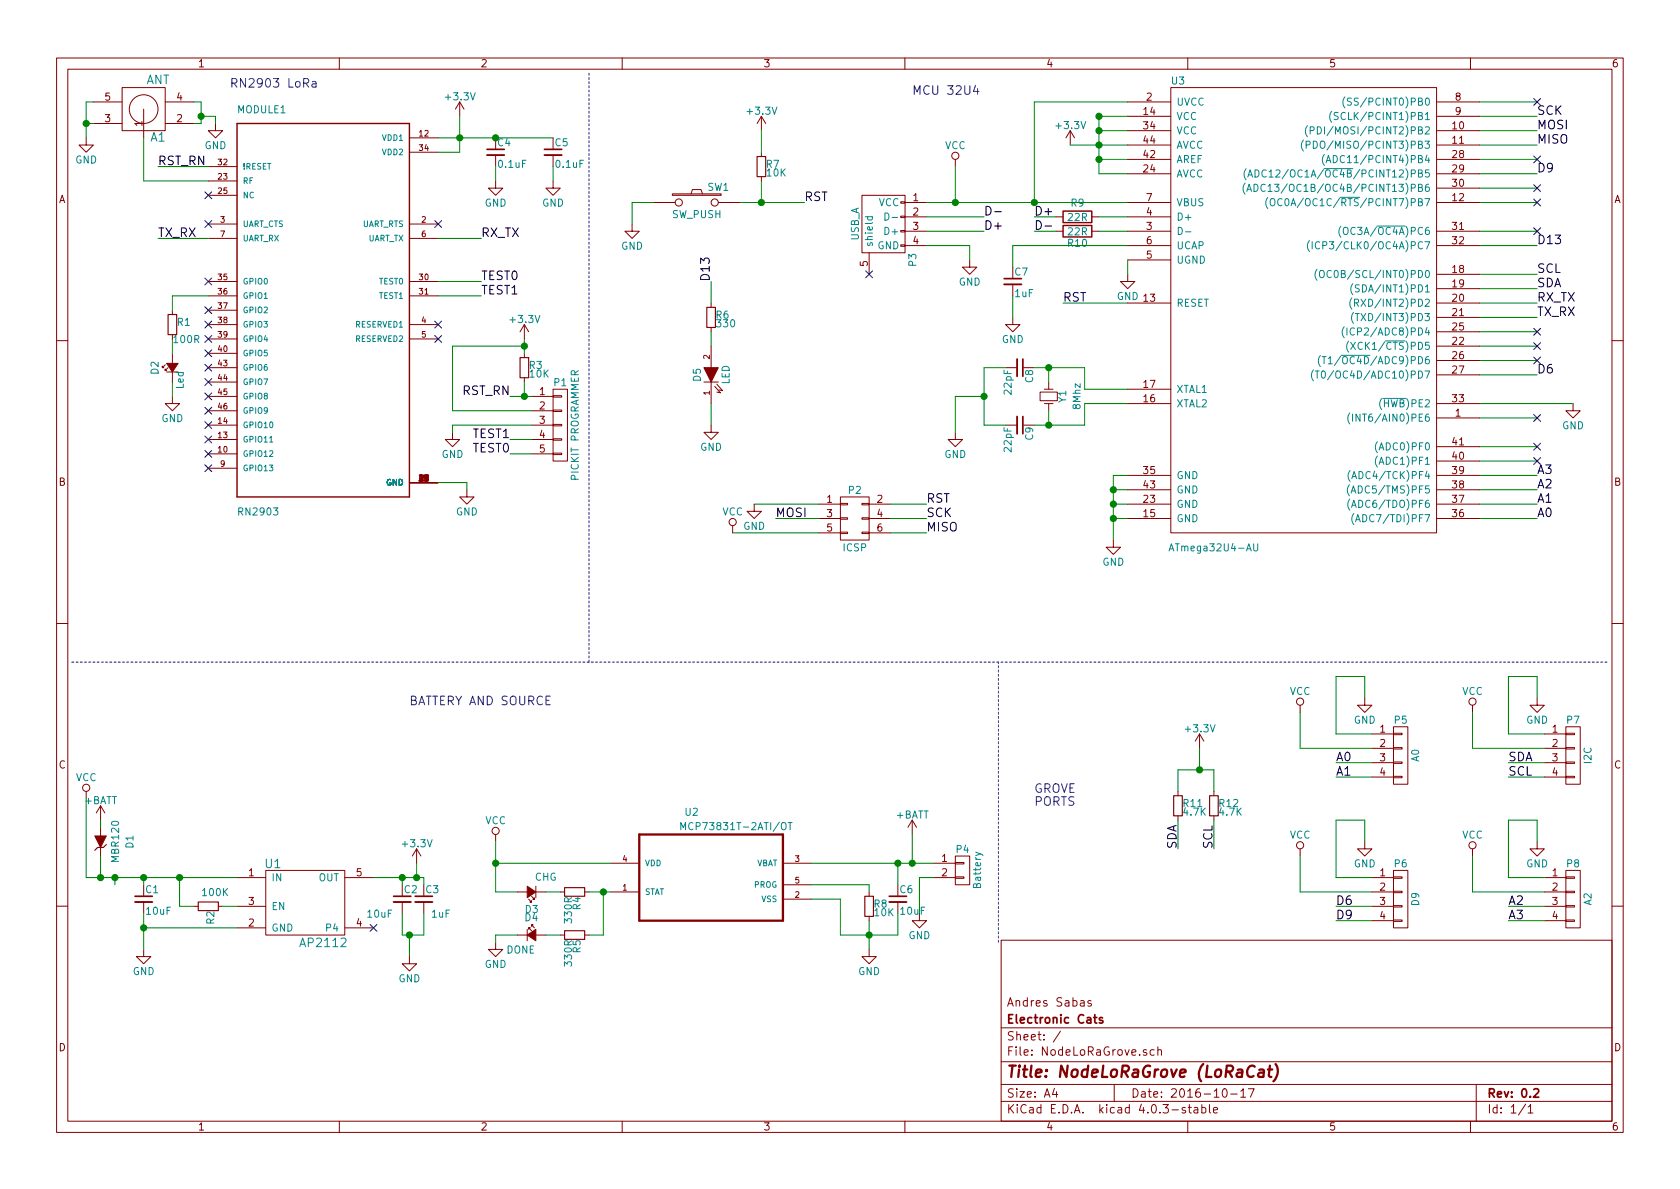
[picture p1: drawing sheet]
EESchema Schematic File Version 2
LIBS:NodeLoRaGrove-rescue
LIBS:power
LIBS:device
LIBS:transistors
LIBS:conn
LIBS:linear
LIBS:regul
LIBS:74xx
LIBS:cmos4000
LIBS:adc-dac
LIBS:memory
LIBS:xilinx
LIBS:microcontrollers
LIBS:dsp
LIBS:microchip
LIBS:analog_switches
LIBS:motorola
LIBS:texas
LIBS:intel
LIBS:audio
LIBS:interface
LIBS:digital-audio
LIBS:philips
LIBS:display
LIBS:cypress
LIBS:siliconi
LIBS:opto
LIBS:atmel
LIBS:contrib
LIBS:valves
LIBS:theinventorhouse
LIBS:USB6B1
LIBS:MCP73831T-2ATI_OT
LIBS:antena_good
LIBS:RN2903-I_RM095
LIBS:NodeLoRaGrove-cache
EELAYER 25 0
EELAYER END
$Descr A4 11693 8268
encoding utf-8
Sheet 1 1
Title "NodeLoRaGrove (LoRaCat)"
Date "2016-10-17"
Rev "0.2"
Comp "Electronic Cats"
Comment1 "Andres Sabas"
Comment2 ""
Comment3 ""
Comment4 ""
$EndDescr
$Comp
L RN2903 MODULE1
U 1 1
P 2250 2150
F 0 "MODULE1" H 1650 3550 50  0000 L CNN
F 1 "RN2903" H 1650 750 50  0000 L CNN
F 2 "TIH:RN2483" H 2250 2150 50  0001 L CNN
F 3 "None" H 2250 2150 50  0001 L CNN
F 4 "Sub-GHz Dual Band Long Range Transceiver LoRa Module" H 2250 2150 50  0001 L CNN "Description"
F 5 "Microchip" H 2250 2150 50  0001 L CNN "MF"
F 6 "14.12 USD" H 2250 2150 50  0001 L CNN "Price"
F 7 "RN2483-I/RM095" H 2250 2150 50  0001 L CNN "MP"
F 8 "Bad" H 2250 2150 50  0001 L CNN "Availability"
	1    2250 2150
	1    0    0    -1  
$EndComp
NoConn ~ 1450 1350
NoConn ~ 1450 2450
NoConn ~ 1450 2350
NoConn ~ 1450 2550
NoConn ~ 1450 2650
NoConn ~ 1450 2750
NoConn ~ 1450 2850
NoConn ~ 1450 2950
NoConn ~ 3050 1550
NoConn ~ 3050 2250
NoConn ~ 3050 2350
NoConn ~ 1450 3050
NoConn ~ 1450 2150
NoConn ~ 1450 2250
$Comp
L +3.3V #PWR01
U 1 1
P 3200 800
F 0 "#PWR01" H 3200 650 50  0001 C CNN
F 1 "+3.3V" H 3200 940 50  0000 C CNN
F 2 "" H 3200 800 50  0000 C CNN
F 3 "" H 3200 800 50  0000 C CNN
	1    3200 800 
	1    0    0    -1  
$EndComp
$Comp
L GND #PWR02
U 1 1
P 3250 3400
F 0 "#PWR02" H 3250 3150 50  0001 C CNN
F 1 "GND" H 3250 3250 50  0000 C CNN
F 2 "" H 3250 3400 50  0000 C CNN
F 3 "" H 3250 3400 50  0000 C CNN
	1    3250 3400
	1    0    0    -1  
$EndComp
$Comp
L AP2112 U1
U 1 1
P 2100 6300
F 0 "U1" H 1900 6600 60  0000 C CNN
F 1 "AP2112" H 2250 6050 60  0000 C CNN
F 2 "TO_SOT_Packages_SMD:SOT-23-5" H 2100 6300 60  0001 C CNN
F 3 "" H 2100 6300 60  0000 C CNN
	1    2100 6300
	1    0    0    -1  
$EndComp
$Comp
L USB_A-RESCUE-NodeLoRaGrove P3
U 1 1
P 6150 1600
F 0 "P3" H 6350 1400 50  0000 C CNN
F 1 "USB_A" H 6100 1800 50  0000 C CNN
F 2 "TIH:10118192-0001LF" V 6100 1500 50  0001 C CNN
F 3 "" V 6100 1500 50  0000 C CNN
	1    6150 1600
	0    -1   1    0   
$EndComp
$Comp
L CONN_01X04 P7
U 1 1
P 10950 5250
F 0 "P7" H 10950 5500 50  0000 C CNN
F 1 "I2C" V 11050 5250 50  0000 C CNN
F 2 "Connectors_JST:JST_PH_S4B-PH-K_04x2.00mm_Angled" H 10950 5250 50  0001 C CNN
F 3 "" H 10950 5250 50  0000 C CNN
	1    10950 5250
	1    0    0    -1  
$EndComp
$Comp
L GND #PWR03
U 1 1
P 7750 3750
F 0 "#PWR03" H 7750 3500 50  0001 C CNN
F 1 "GND" H 7750 3600 50  0000 C CNN
F 2 "" H 7750 3750 50  0000 C CNN
F 3 "" H 7750 3750 50  0000 C CNN
	1    7750 3750
	1    0    0    -1  
$EndComp
$Comp
L +3.3V #PWR04
U 1 1
P 7450 1000
F 0 "#PWR04" H 7450 850 50  0001 C CNN
F 1 "+3.3V" H 7450 1140 50  0000 C CNN
F 2 "" H 7450 1000 50  0000 C CNN
F 3 "" H 7450 1000 50  0000 C CNN
	1    7450 1000
	1    0    0    -1  
$EndComp
$Comp
L GND #PWR05
U 1 1
P 7850 1900
F 0 "#PWR05" H 7850 1650 50  0001 C CNN
F 1 "GND" H 7850 1750 50  0000 C CNN
F 2 "" H 7850 1900 50  0000 C CNN
F 3 "" H 7850 1900 50  0000 C CNN
	1    7850 1900
	1    0    0    -1  
$EndComp
Text Label 10700 2100 0    60   ~ 0
RX_TX
Text Label 10700 2200 0    60   ~ 0
TX_RX
Text Label 10700 1900 0    60   ~ 0
SCL
Text Label 10700 2000 0    60   ~ 0
SDA
$Comp
L Crystal_Small Y1
U 1 1
P 7300 2750
F 0 "Y1" H 7300 2850 50  0000 C CNN
F 1 "8Mhz" H 7300 2950 50  0000 C CNN
F 2 "Crystals:Crystal_HC49-SD_SMD" H 7300 2750 50  0001 C CNN
F 3 "" H 7300 2750 50  0000 C CNN
	1    7300 2750
	0    1    1    0   
$EndComp
$Comp
L C_Small C8
U 1 1
P 7100 2550
F 0 "C8" H 7110 2620 50  0000 L CNN
F 1 "22pF" H 7110 2470 50  0000 L CNN
F 2 "Capacitors_SMD:C_0805_HandSoldering" H 7100 2550 50  0001 C CNN
F 3 "" H 7100 2550 50  0000 C CNN
	1    7100 2550
	0    1    1    0   
$EndComp
$Comp
L C_Small C9
U 1 1
P 7100 2950
F 0 "C9" H 7110 3020 50  0000 L CNN
F 1 "22pF" H 7110 2870 50  0000 L CNN
F 2 "Capacitors_SMD:C_0805_HandSoldering" H 7100 2950 50  0001 C CNN
F 3 "" H 7100 2950 50  0000 C CNN
	1    7100 2950
	0    1    1    0   
$EndComp
$Comp
L GND #PWR06
U 1 1
P 6650 3000
F 0 "#PWR06" H 6650 2750 50  0001 C CNN
F 1 "GND" H 6650 2850 50  0000 C CNN
F 2 "" H 6650 3000 50  0000 C CNN
F 3 "" H 6650 3000 50  0000 C CNN
	1    6650 3000
	1    0    0    -1  
$EndComp
Text Label 7200 1500 0    60   ~ 0
D+
Text Label 7200 1600 0    60   ~ 0
D-
Text Label 6850 1500 0    60   ~ 0
D-
Text Label 6850 1600 0    60   ~ 0
D+
$Comp
L GND #PWR07
U 1 1
P 6750 1800
F 0 "#PWR07" H 6750 1550 50  0001 C CNN
F 1 "GND" H 6750 1650 50  0000 C CNN
F 2 "" H 6750 1800 50  0000 C CNN
F 3 "" H 6750 1800 50  0000 C CNN
	1    6750 1800
	1    0    0    -1  
$EndComp
NoConn ~ 6050 1900
Text Label 7400 2100 0    60   ~ 0
RST
$Comp
L C_Small C7
U 1 1
P 7050 1950
F 0 "C7" H 7060 2020 50  0000 L CNN
F 1 "1uF" H 7060 1870 50  0000 L CNN
F 2 "Capacitors_SMD:C_0805_HandSoldering" H 7050 1950 50  0001 C CNN
F 3 "" H 7050 1950 50  0000 C CNN
	1    7050 1950
	1    0    0    -1  
$EndComp
$Comp
L GND #PWR08
U 1 1
P 7050 2200
F 0 "#PWR08" H 7050 1950 50  0001 C CNN
F 1 "GND" H 7050 2050 50  0000 C CNN
F 2 "" H 7050 2200 50  0000 C CNN
F 3 "" H 7050 2200 50  0000 C CNN
	1    7050 2200
	1    0    0    -1  
$EndComp
$Comp
L R R9
U 1 1
P 7500 1500
F 0 "R9" V 7400 1500 50  0000 C CNN
F 1 "22R" V 7500 1500 50  0000 C CNN
F 2 "Resistors_SMD:R_0805_HandSoldering" V 7430 1500 50  0001 C CNN
F 3 "" H 7500 1500 50  0000 C CNN
	1    7500 1500
	0    1    1    0   
$EndComp
$Comp
L R R10
U 1 1
P 7500 1600
F 0 "R10" V 7580 1600 50  0000 C CNN
F 1 "22R" V 7500 1600 50  0000 C CNN
F 2 "Resistors_SMD:R_0805_HandSoldering" V 7430 1600 50  0001 C CNN
F 3 "" H 7500 1600 50  0000 C CNN
	1    7500 1600
	0    1    1    0   
$EndComp
$Comp
L R_Small R2
U 1 1
P 1450 6300
F 0 "R2" H 1480 6320 50  0000 L CNN
F 1 "100K" V 1350 6250 50  0000 L CNN
F 2 "Resistors_SMD:R_0805_HandSoldering" H 1450 6300 50  0001 C CNN
F 3 "" H 1450 6300 50  0000 C CNN
	1    1450 6300
	0    1    1    0   
$EndComp
$Comp
L C_Small C1
U 1 1
P 1000 6250
F 0 "C1" H 1010 6320 50  0000 L CNN
F 1 "10uF" H 1010 6170 50  0000 L CNN
F 2 "Capacitors_SMD:C_0805_HandSoldering" H 1000 6250 50  0001 C CNN
F 3 "" H 1000 6250 50  0000 C CNN
	1    1000 6250
	1    0    0    -1  
$EndComp
$Comp
L C_Small C2
U 1 1
P 2800 6250
F 0 "C2" H 2810 6320 50  0000 L CNN
F 1 "10uF" H 2550 6150 50  0000 L CNN
F 2 "Capacitors_SMD:C_0805_HandSoldering" H 2800 6250 50  0001 C CNN
F 3 "" H 2800 6250 50  0000 C CNN
	1    2800 6250
	1    0    0    -1  
$EndComp
$Comp
L GND #PWR09
U 1 1
P 1000 6600
F 0 "#PWR09" H 1000 6350 50  0001 C CNN
F 1 "GND" H 1000 6450 50  0000 C CNN
F 2 "" H 1000 6600 50  0000 C CNN
F 3 "" H 1000 6600 50  0000 C CNN
	1    1000 6600
	1    0    0    -1  
$EndComp
$Comp
L ZENERsmall D1
U 1 1
P 700 5850
F 0 "D1" H 700 5650 50  0000 C CNN
F 1 "MBR120" H 700 5750 50  0000 C CNN
F 2 "Diodes_SMD:SOD-123" H 700 5850 50  0001 C CNN
F 3 "" H 700 5850 50  0000 C CNN
	1    700  5850
	0    -1   -1   0   
$EndComp
NoConn ~ 2600 6450
$Comp
L +3.3V #PWR010
U 1 1
P 2900 6000
F 0 "#PWR010" H 2900 5850 50  0001 C CNN
F 1 "+3.3V" H 2900 6140 50  0000 C CNN
F 2 "" H 2900 6000 50  0000 C CNN
F 3 "" H 2900 6000 50  0000 C CNN
	1    2900 6000
	1    0    0    -1  
$EndComp
$Comp
L VCC #PWR011
U 1 1
P 600 5550
F 0 "#PWR011" H 600 5400 50  0001 C CNN
F 1 "VCC" H 600 5700 50  0000 C CNN
F 2 "" H 600 5550 50  0000 C CNN
F 3 "" H 600 5550 50  0000 C CNN
	1    600  5550
	1    0    0    -1  
$EndComp
$Comp
L +BATT #PWR012
U 1 1
P 700 5700
F 0 "#PWR012" H 700 5550 50  0001 C CNN
F 1 "+BATT" H 700 5840 50  0000 C CNN
F 2 "" H 700 5700 50  0000 C CNN
F 3 "" H 700 5700 50  0000 C CNN
	1    700  5700
	1    0    0    -1  
$EndComp
$Comp
L VCC #PWR013
U 1 1
P 6650 1150
F 0 "#PWR013" H 6650 1000 50  0001 C CNN
F 1 "VCC" H 6650 1300 50  0000 C CNN
F 2 "" H 6650 1150 50  0000 C CNN
F 3 "" H 6650 1150 50  0000 C CNN
	1    6650 1150
	1    0    0    -1  
$EndComp
$Comp
L R_Small R8
U 1 1
P 6050 6300
F 0 "R8" H 6080 6320 50  0000 L CNN
F 1 "10K" H 6080 6260 50  0000 L CNN
F 2 "Resistors_SMD:R_0805_HandSoldering" H 6050 6300 50  0001 C CNN
F 3 "" H 6050 6300 50  0000 C CNN
	1    6050 6300
	1    0    0    -1  
$EndComp
$Comp
L MCP73831T-2ATI/OT U2
U 1 1
P 4950 6000
F 0 "U2" H 4764 6359 50  0000 L CNN
F 1 "MCP73831T-2ATI/OT" H 4727 6259 50  0000 L CNN
F 2 "TO_SOT_Packages_SMD:SOT-23-5" H 4900 6400 50  0001 L CNN
F 3 "SOT-23 Microchip" H 4050 6350 50  0001 L CNN
F 4 "MCP73831T-2ATI/OT" H 4500 5550 50  0001 L CNN "MP"
F 5 "Good" H 5550 6250 50  0001 L CNN "Availability"
F 6 "MCP73831 Series Li-Ion/Li-Pol 15 mA - 500 mA 4.2 V Charge Controller - SOT-23-5" H 5350 5550 50  0001 L CNN "Description"
F 7 "Microchip" H 4100 5550 50  0001 L CNN "MF"
F 8 "0.48 USD" H 4350 6250 50  0001 L CNN "Price"
	1    4950 6000
	1    0    0    -1  
$EndComp
$Comp
L GND #PWR014
U 1 1
P 6050 6600
F 0 "#PWR014" H 6050 6350 50  0001 C CNN
F 1 "GND" H 6050 6450 50  0000 C CNN
F 2 "" H 6050 6600 50  0000 C CNN
F 3 "" H 6050 6600 50  0000 C CNN
	1    6050 6600
	1    0    0    -1  
$EndComp
$Comp
L VCC #PWR015
U 1 1
P 3450 5850
F 0 "#PWR015" H 3450 5700 50  0001 C CNN
F 1 "VCC" H 3450 6000 50  0000 C CNN
F 2 "" H 3450 5850 50  0000 C CNN
F 3 "" H 3450 5850 50  0000 C CNN
	1    3450 5850
	1    0    0    -1  
$EndComp
$Comp
L R_Small R4
U 1 1
P 4000 6200
F 0 "R4" H 4030 6220 50  0000 L CNN
F 1 "330R" H 4030 6160 50  0000 L CNN
F 2 "Resistors_SMD:R_0805_HandSoldering" H 4000 6200 50  0001 C CNN
F 3 "" H 4000 6200 50  0000 C CNN
	1    4000 6200
	0    1    1    0   
$EndComp
$Comp
L Led_Small D3
U 1 1
P 3700 6200
F 0 "D3" H 3650 6325 50  0000 L CNN
F 1 "CHG" H 3525 6100 50  0000 L CNN
F 2 "LEDs:LED_0805" V 3700 6200 50  0001 C CNN
F 3 "" V 3700 6200 50  0000 C CNN
	1    3700 6200
	-1   0    0    1   
$EndComp
$Comp
L CONN_01X02 P4
U 1 1
P 6700 6050
F 0 "P4" H 6700 6200 50  0000 C CNN
F 1 "Battery" V 6800 6050 50  0000 C CNN
F 2 "Pin_Headers:Pin_Header_Straight_1x02" H 6700 6050 50  0001 C CNN
F 3 "" H 6700 6050 50  0000 C CNN
	1    6700 6050
	1    0    0    -1  
$EndComp
$Comp
L +BATT #PWR016
U 1 1
P 6350 5800
F 0 "#PWR016" H 6350 5650 50  0001 C CNN
F 1 "+BATT" H 6350 5940 50  0000 C CNN
F 2 "" H 6350 5800 50  0000 C CNN
F 3 "" H 6350 5800 50  0000 C CNN
	1    6350 5800
	1    0    0    -1  
$EndComp
$Comp
L GND #PWR017
U 1 1
P 6400 6350
F 0 "#PWR017" H 6400 6100 50  0001 C CNN
F 1 "GND" H 6400 6200 50  0000 C CNN
F 2 "" H 6400 6350 50  0000 C CNN
F 3 "" H 6400 6350 50  0000 C CNN
	1    6400 6350
	1    0    0    -1  
$EndComp
$Comp
L Led_Small D4
U 1 1
P 3700 6500
F 0 "D4" H 3650 6625 50  0000 L CNN
F 1 "DONE" H 3525 6400 50  0000 L CNN
F 2 "LEDs:LED_0805" V 3700 6500 50  0001 C CNN
F 3 "" V 3700 6500 50  0000 C CNN
	1    3700 6500
	1    0    0    -1  
$EndComp
$Comp
L R_Small R5
U 1 1
P 4000 6500
F 0 "R5" H 4030 6520 50  0000 L CNN
F 1 "330R" H 4030 6460 50  0000 L CNN
F 2 "Resistors_SMD:R_0805_HandSoldering" H 4000 6500 50  0001 C CNN
F 3 "" H 4000 6500 50  0000 C CNN
	1    4000 6500
	0    1    1    0   
$EndComp
$Comp
L GND #PWR018
U 1 1
P 3450 6550
F 0 "#PWR018" H 3450 6300 50  0001 C CNN
F 1 "GND" H 3450 6400 50  0000 C CNN
F 2 "" H 3450 6550 50  0000 C CNN
F 3 "" H 3450 6550 50  0000 C CNN
	1    3450 6550
	1    0    0    -1  
$EndComp
$Comp
L C_Small C6
U 1 1
P 6250 6250
F 0 "C6" H 6260 6320 50  0000 L CNN
F 1 "10uF" H 6260 6170 50  0000 L CNN
F 2 "Capacitors_SMD:C_0805_HandSoldering" H 6250 6250 50  0001 C CNN
F 3 "" H 6250 6250 50  0000 C CNN
	1    6250 6250
	1    0    0    -1  
$EndComp
$Comp
L R_Small R12
U 1 1
P 8450 5600
F 0 "R12" H 8480 5620 50  0000 L CNN
F 1 "4.7K" H 8480 5560 50  0000 L CNN
F 2 "Resistors_SMD:R_0805_HandSoldering" H 8450 5600 50  0001 C CNN
F 3 "" H 8450 5600 50  0000 C CNN
	1    8450 5600
	1    0    0    -1  
$EndComp
$Comp
L R_Small R11
U 1 1
P 8200 5600
F 0 "R11" H 8230 5620 50  0000 L CNN
F 1 "4.7K" H 8230 5560 50  0000 L CNN
F 2 "Resistors_SMD:R_0805_HandSoldering" H 8200 5600 50  0001 C CNN
F 3 "" H 8200 5600 50  0000 C CNN
	1    8200 5600
	1    0    0    -1  
$EndComp
$Comp
L +3.3V #PWR019
U 1 1
P 8350 5200
F 0 "#PWR019" H 8350 5050 50  0001 C CNN
F 1 "+3.3V" H 8350 5340 50  0000 C CNN
F 2 "" H 8350 5200 50  0000 C CNN
F 3 "" H 8350 5200 50  0000 C CNN
	1    8350 5200
	1    0    0    -1  
$EndComp
Text Label 8200 5900 1    60   ~ 0
SDA
Text Label 8450 5900 1    60   ~ 0
SCL
$Comp
L SW_PUSH SW1
U 1 1
P 4850 1400
F 0 "SW1" H 5000 1510 50  0000 C CNN
F 1 "SW_PUSH" H 4850 1320 50  0000 C CNN
F 2 "TIH:SW_SPST_KMR2" H 4850 1400 50  0001 C CNN
F 3 "" H 4850 1400 50  0000 C CNN
	1    4850 1400
	1    0    0    -1  
$EndComp
$Comp
L GND #PWR020
U 1 1
P 4400 1550
F 0 "#PWR020" H 4400 1300 50  0001 C CNN
F 1 "GND" H 4400 1400 50  0000 C CNN
F 2 "" H 4400 1550 50  0000 C CNN
F 3 "" H 4400 1550 50  0000 C CNN
	1    4400 1550
	1    0    0    -1  
$EndComp
$Comp
L R_Small R7
U 1 1
P 5300 1150
F 0 "R7" H 5330 1170 50  0000 L CNN
F 1 "10K" H 5330 1110 50  0000 L CNN
F 2 "Resistors_SMD:R_0805_HandSoldering" H 5300 1150 50  0001 C CNN
F 3 "" H 5300 1150 50  0000 C CNN
	1    5300 1150
	1    0    0    -1  
$EndComp
$Comp
L +3.3V #PWR021
U 1 1
P 5300 900
F 0 "#PWR021" H 5300 750 50  0001 C CNN
F 1 "+3.3V" H 5300 1040 50  0000 C CNN
F 2 "" H 5300 900 50  0000 C CNN
F 3 "" H 5300 900 50  0000 C CNN
	1    5300 900 
	1    0    0    -1  
$EndComp
Text Label 5600 1400 0    60   ~ 0
RST
Text Label 10500 5400 0    60   ~ 0
SCL
Text Label 10500 5300 0    60   ~ 0
SDA
$Comp
L GND #PWR022
U 1 1
P 10700 4850
F 0 "#PWR022" H 10700 4600 50  0001 C CNN
F 1 "GND" H 10700 4700 50  0000 C CNN
F 2 "" H 10700 4850 50  0000 C CNN
F 3 "" H 10700 4850 50  0000 C CNN
	1    10700 4850
	1    0    0    -1  
$EndComp
$Comp
L VCC #PWR023
U 1 1
P 10250 4950
F 0 "#PWR023" H 10250 4800 50  0001 C CNN
F 1 "VCC" H 10250 5100 50  0000 C CNN
F 2 "" H 10250 4950 50  0000 C CNN
F 3 "" H 10250 4950 50  0000 C CNN
	1    10250 4950
	1    0    0    -1  
$EndComp
$Comp
L CONN_01X05 P1
U 1 1
P 3900 2950
F 0 "P1" H 3900 3250 50  0000 C CNN
F 1 "PICKIT PROGRAMMER" V 4000 2950 50  0000 C CNN
F 2 "Pin_Headers:Pin_Header_Straight_1x05" H 3900 2950 50  0001 C CNN
F 3 "" H 3900 2950 50  0000 C CNN
	1    3900 2950
	1    0    0    -1  
$EndComp
Wire Wire Line
	3050 1650 3350 1650
Wire Wire Line
	1450 1650 1100 1650
Wire Wire Line
	1450 2050 1200 2050
Wire Wire Line
	3050 1950 3350 1950
Wire Wire Line
	3050 2050 3350 2050
Wire Wire Line
	1450 1150 1100 1150
Wire Wire Line
	3200 800  3200 1050
Wire Wire Line
	3050 950  3850 950 
Wire Wire Line
	3200 1050 3050 1050
Connection ~ 3200 950 
Wire Wire Line
	3250 3400 3250 3350
Wire Wire Line
	3250 3350 3050 3350
Wire Wire Line
	10750 5100 10500 5100
Wire Wire Line
	10250 5200 10750 5200
Wire Wire Line
	10750 5300 10500 5300
Wire Wire Line
	10750 5400 10500 5400
Wire Wire Line
	7850 2100 7400 2100
Wire Wire Line
	7850 2700 7550 2700
Wire Wire Line
	7850 2800 7550 2800
Wire Wire Line
	7750 3750 7750 3300
Wire Wire Line
	7750 3300 7850 3300
Wire Wire Line
	7850 3400 7750 3400
Connection ~ 7750 3400
Wire Wire Line
	7850 3500 7750 3500
Connection ~ 7750 3500
Wire Wire Line
	7850 3600 7750 3600
Connection ~ 7750 3600
Wire Wire Line
	7650 1200 7850 1200
Wire Wire Line
	7850 800  7650 800 
Connection ~ 7650 800 
Wire Wire Line
	7850 900  7650 900 
Connection ~ 7650 900 
Wire Wire Line
	7450 1000 7850 1000
Connection ~ 7650 1000
Wire Wire Line
	7650 1100 7850 1100
Connection ~ 7650 1100
Wire Wire Line
	7850 1500 7650 1500
Wire Wire Line
	7850 1600 7650 1600
Wire Wire Line
	7850 1800 7850 1900
Wire Wire Line
	7050 1700 7850 1700
Wire Wire Line
	10300 700  10700 700 
Wire Wire Line
	10300 800  10700 800 
Wire Wire Line
	10300 900  10700 900 
Wire Wire Line
	10300 1000 10700 1000
Wire Wire Line
	10300 1100 10700 1100
Wire Wire Line
	10300 1200 10700 1200
Wire Wire Line
	10300 1300 10700 1300
Wire Wire Line
	10300 1400 10700 1400
Wire Wire Line
	10300 1600 10700 1600
Wire Wire Line
	10300 1700 10700 1700
Wire Wire Line
	10300 1900 10700 1900
Wire Wire Line
	10300 2000 10700 2000
Wire Wire Line
	10300 2100 10700 2100
Wire Wire Line
	10300 2200 10700 2200
Wire Wire Line
	10300 2300 10700 2300
Wire Wire Line
	10300 2400 10700 2400
Wire Wire Line
	10300 2500 10700 2500
Wire Wire Line
	10300 2600 10700 2600
Wire Wire Line
	10300 2800 10950 2800
Wire Wire Line
	10300 2900 10700 2900
Wire Wire Line
	10300 3100 10700 3100
Wire Wire Line
	10300 3200 10700 3200
Wire Wire Line
	10300 3300 10700 3300
Wire Wire Line
	10300 3400 10700 3400
Wire Wire Line
	10300 3500 10700 3500
Wire Wire Line
	10300 3600 10700 3600
Wire Wire Line
	7300 2650 7300 2550
Wire Wire Line
	7200 2550 7550 2550
Wire Wire Line
	7550 2550 7550 2700
Wire Wire Line
	7550 2800 7550 2950
Wire Wire Line
	7550 2950 7200 2950
Wire Wire Line
	7300 2950 7300 2850
Connection ~ 7300 2550
Connection ~ 7300 2950
Wire Wire Line
	7000 2950 6850 2950
Wire Wire Line
	6850 2950 6850 2550
Wire Wire Line
	6850 2550 7000 2550
Wire Wire Line
	6650 3000 6650 2750
Wire Wire Line
	6650 2750 6850 2750
Connection ~ 6850 2750
Wire Wire Line
	6450 1400 7850 1400
Wire Wire Line
	6750 1700 6750 1800
Wire Wire Line
	7850 700  7200 700 
Wire Wire Line
	7650 800  7650 1200
Wire Wire Line
	7050 1850 7050 1700
Wire Wire Line
	7050 2050 7050 2200
Wire Wire Line
	7200 700  7200 1400
Connection ~ 7200 1400
Wire Wire Line
	2600 6100 2950 6100
Wire Wire Line
	600  6100 1650 6100
Wire Wire Line
	700  5950 700  6100
Wire Wire Line
	1550 6300 1650 6300
Wire Wire Line
	1350 6300 1250 6300
Wire Wire Line
	1250 6300 1250 6100
Connection ~ 1250 6100
Wire Wire Line
	800  6150 800  6100
Connection ~ 800  6100
Wire Wire Line
	1000 6150 1000 6100
Connection ~ 1000 6100
Wire Wire Line
	1000 6350 1000 6600
Connection ~ 1000 6450
Wire Wire Line
	600  5550 600  6100
Connection ~ 700  6100
Wire Wire Line
	2900 6100 2900 6000
Wire Wire Line
	700  5750 700  5700
Wire Wire Line
	6650 1150 6650 1400
Connection ~ 6650 1400
Wire Wire Line
	5650 6150 6050 6150
Wire Wire Line
	6050 6150 6050 6200
Wire Wire Line
	6050 6400 6050 6600
Wire Wire Line
	5650 6250 5850 6250
Wire Wire Line
	5850 6250 5850 6500
Wire Wire Line
	5850 6500 6250 6500
Connection ~ 6050 6500
Wire Wire Line
	4250 6200 4100 6200
Wire Wire Line
	3800 6200 3900 6200
Wire Wire Line
	3450 6200 3600 6200
Wire Wire Line
	3450 5850 3450 6200
Wire Wire Line
	3450 6000 4250 6000
Connection ~ 3450 6000
Wire Wire Line
	5650 6000 6500 6000
Wire Wire Line
	6350 5800 6350 6000
Connection ~ 6350 6000
Wire Wire Line
	6500 6100 6400 6100
Wire Wire Line
	6400 6100 6400 6350
Wire Wire Line
	4200 6200 4200 6500
Wire Wire Line
	4200 6500 4100 6500
Connection ~ 4200 6200
Wire Wire Line
	3900 6500 3800 6500
Wire Wire Line
	3600 6500 3450 6500
Wire Wire Line
	3450 6500 3450 6550
Wire Wire Line
	6250 6150 6250 6000
Connection ~ 6250 6000
Wire Wire Line
	6250 6500 6250 6350
Wire Wire Line
	8200 5500 8200 5350
Wire Wire Line
	8200 5350 8450 5350
Wire Wire Line
	8450 5350 8450 5500
Wire Wire Line
	8200 5700 8200 5900
Wire Wire Line
	8450 5700 8450 5900
Wire Wire Line
	8350 5200 8350 5350
Connection ~ 8350 5350
Wire Wire Line
	5150 1400 5600 1400
Wire Wire Line
	5300 1250 5300 1400
Connection ~ 5300 1400
Wire Wire Line
	5300 1050 5300 900 
Wire Wire Line
	4400 1550 4400 1400
Wire Wire Line
	4400 1400 4550 1400
Wire Wire Line
	10250 5200 10250 4950
Wire Wire Line
	10500 5100 10500 4700
Wire Wire Line
	10500 4700 10700 4700
Wire Wire Line
	10700 4700 10700 4850
Wire Wire Line
	3700 3150 3550 3150
Wire Wire Line
	3700 3050 3550 3050
Wire Wire Line
	3150 2950 3700 2950
Wire Wire Line
	3150 2850 3700 2850
Wire Wire Line
	3700 2750 3550 2750
Text Label 3550 3150 2    60   ~ 0
TEST0
Text Label 3550 3050 2    60   ~ 0
TEST1
Text Label 3550 2750 2    60   ~ 0
RST_RN
$Comp
L R_Small R3
U 1 1
P 3650 2550
F 0 "R3" H 3680 2570 50  0000 L CNN
F 1 "10K" H 3680 2510 50  0000 L CNN
F 2 "Resistors_SMD:R_0805_HandSoldering" H 3650 2550 50  0001 C CNN
F 3 "" H 3650 2550 50  0000 C CNN
	1    3650 2550
	1    0    0    -1  
$EndComp
Wire Wire Line
	3650 2650 3650 2750
Connection ~ 3650 2750
Wire Wire Line
	3650 2450 3650 2350
$Comp
L +3.3V #PWR024
U 1 1
P 3650 2350
F 0 "#PWR024" H 3650 2200 50  0001 C CNN
F 1 "+3.3V" H 3650 2490 50  0000 C CNN
F 2 "" H 3650 2350 50  0000 C CNN
F 3 "" H 3650 2350 50  0000 C CNN
	1    3650 2350
	1    0    0    -1  
$EndComp
$Comp
L CONN_01X04 P8
U 1 1
P 10950 6250
F 0 "P8" H 10950 6500 50  0000 C CNN
F 1 "A2" V 11050 6250 50  0000 C CNN
F 2 "Connectors_JST:JST_PH_S4B-PH-K_04x2.00mm_Angled" H 10950 6250 50  0001 C CNN
F 3 "" H 10950 6250 50  0000 C CNN
	1    10950 6250
	1    0    0    -1  
$EndComp
Text Label 10500 6400 0    60   ~ 0
A3
Text Label 10500 6300 0    60   ~ 0
A2
$Comp
L GND #PWR025
U 1 1
P 10700 5850
F 0 "#PWR025" H 10700 5600 50  0001 C CNN
F 1 "GND" H 10700 5700 50  0000 C CNN
F 2 "" H 10700 5850 50  0000 C CNN
F 3 "" H 10700 5850 50  0000 C CNN
	1    10700 5850
	1    0    0    -1  
$EndComp
$Comp
L VCC #PWR026
U 1 1
P 10250 5950
F 0 "#PWR026" H 10250 5800 50  0001 C CNN
F 1 "VCC" H 10250 6100 50  0000 C CNN
F 2 "" H 10250 5950 50  0000 C CNN
F 3 "" H 10250 5950 50  0000 C CNN
	1    10250 5950
	1    0    0    -1  
$EndComp
Wire Wire Line
	10750 6100 10500 6100
Wire Wire Line
	10250 6200 10750 6200
Wire Wire Line
	10750 6300 10500 6300
Wire Wire Line
	10750 6400 10500 6400
Wire Wire Line
	10250 6200 10250 5950
Wire Wire Line
	10500 6100 10500 5700
Wire Wire Line
	10500 5700 10700 5700
Wire Wire Line
	10700 5700 10700 5850
$Comp
L CONN_01X04 P5
U 1 1
P 9750 5250
F 0 "P5" H 9750 5500 50  0000 C CNN
F 1 "A0" V 9850 5250 50  0000 C CNN
F 2 "Connectors_JST:JST_PH_S4B-PH-K_04x2.00mm_Angled" H 9750 5250 50  0001 C CNN
F 3 "" H 9750 5250 50  0000 C CNN
	1    9750 5250
	1    0    0    -1  
$EndComp
Text Label 9300 5400 0    60   ~ 0
A1
Text Label 9300 5300 0    60   ~ 0
A0
$Comp
L GND #PWR027
U 1 1
P 9500 4850
F 0 "#PWR027" H 9500 4600 50  0001 C CNN
F 1 "GND" H 9500 4700 50  0000 C CNN
F 2 "" H 9500 4850 50  0000 C CNN
F 3 "" H 9500 4850 50  0000 C CNN
	1    9500 4850
	1    0    0    -1  
$EndComp
$Comp
L VCC #PWR028
U 1 1
P 9050 4950
F 0 "#PWR028" H 9050 4800 50  0001 C CNN
F 1 "VCC" H 9050 5100 50  0000 C CNN
F 2 "" H 9050 4950 50  0000 C CNN
F 3 "" H 9050 4950 50  0000 C CNN
	1    9050 4950
	1    0    0    -1  
$EndComp
Wire Wire Line
	9550 5100 9300 5100
Wire Wire Line
	9050 5200 9550 5200
Wire Wire Line
	9550 5300 9300 5300
Wire Wire Line
	9550 5400 9300 5400
Wire Wire Line
	9050 5200 9050 4950
Wire Wire Line
	9300 5100 9300 4700
Wire Wire Line
	9300 4700 9500 4700
Wire Wire Line
	9500 4700 9500 4850
$Comp
L CONN_01X04 P6
U 1 1
P 9750 6250
F 0 "P6" H 9750 6500 50  0000 C CNN
F 1 "D9" V 9850 6250 50  0000 C CNN
F 2 "Connectors_JST:JST_PH_S4B-PH-K_04x2.00mm_Angled" H 9750 6250 50  0001 C CNN
F 3 "" H 9750 6250 50  0000 C CNN
	1    9750 6250
	1    0    0    -1  
$EndComp
Text Label 9300 6400 0    60   ~ 0
D9
Text Label 9300 6300 0    60   ~ 0
D6
$Comp
L GND #PWR029
U 1 1
P 9500 5850
F 0 "#PWR029" H 9500 5600 50  0001 C CNN
F 1 "GND" H 9500 5700 50  0000 C CNN
F 2 "" H 9500 5850 50  0000 C CNN
F 3 "" H 9500 5850 50  0000 C CNN
	1    9500 5850
	1    0    0    -1  
$EndComp
$Comp
L VCC #PWR030
U 1 1
P 9050 5950
F 0 "#PWR030" H 9050 5800 50  0001 C CNN
F 1 "VCC" H 9050 6100 50  0000 C CNN
F 2 "" H 9050 5950 50  0000 C CNN
F 3 "" H 9050 5950 50  0000 C CNN
	1    9050 5950
	1    0    0    -1  
$EndComp
Wire Wire Line
	9550 6100 9300 6100
Wire Wire Line
	9050 6200 9550 6200
Wire Wire Line
	9550 6300 9300 6300
Wire Wire Line
	9550 6400 9300 6400
Wire Wire Line
	9050 6200 9050 5950
Wire Wire Line
	9300 6100 9300 5700
Wire Wire Line
	9300 5700 9500 5700
Wire Wire Line
	9500 5700 9500 5850
$Comp
L C_Small C4
U 1 1
P 3450 1050
F 0 "C4" H 3460 1120 50  0000 L CNN
F 1 "0.1uF" H 3460 970 50  0000 L CNN
F 2 "Capacitors_SMD:C_0805_HandSoldering" H 3450 1050 50  0001 C CNN
F 3 "" H 3450 1050 50  0000 C CNN
	1    3450 1050
	1    0    0    -1  
$EndComp
Wire Wire Line
	3450 1150 3450 1250
$Comp
L GND #PWR031
U 1 1
P 3450 1250
F 0 "#PWR031" H 3450 1000 50  0001 C CNN
F 1 "GND" H 3450 1100 50  0000 C CNN
F 2 "" H 3450 1250 50  0000 C CNN
F 3 "" H 3450 1250 50  0000 C CNN
	1    3450 1250
	1    0    0    -1  
$EndComp
$Comp
L R_Small R1
U 1 1
P 1200 2250
F 0 "R1" H 1230 2270 50  0000 L CNN
F 1 "100R" H 1200 2150 50  0000 L CNN
F 2 "Resistors_SMD:R_0805_HandSoldering" H 1200 2250 50  0001 C CNN
F 3 "" H 1200 2250 50  0000 C CNN
	1    1200 2250
	1    0    0    -1  
$EndComp
$Comp
L Led_Small D2
U 1 1
P 1200 2550
F 0 "D2" H 1150 2675 50  0000 L CNN
F 1 "Led" H 1050 2500 50  0000 L CNN
F 2 "LEDs:LED_0805" V 1200 2550 50  0001 C CNN
F 3 "" V 1200 2550 50  0000 C CNN
	1    1200 2550
	0    -1   -1   0   
$EndComp
Wire Wire Line
	1200 2050 1200 2150
Wire Wire Line
	1200 2350 1200 2450
$Comp
L GND #PWR032
U 1 1
P 1200 2750
F 0 "#PWR032" H 1200 2500 50  0001 C CNN
F 1 "GND" H 1200 2600 50  0000 C CNN
F 2 "" H 1200 2750 50  0000 C CNN
F 3 "" H 1200 2750 50  0000 C CNN
	1    1200 2750
	1    0    0    -1  
$EndComp
Text Label 3350 1950 0    60   ~ 0
TEST0
Text Label 3350 2050 0    60   ~ 0
TEST1
Text Label 3350 1650 0    60   ~ 0
RX_TX
Text Label 1100 1650 0    60   ~ 0
TX_RX
Text Label 1100 1150 0    60   ~ 0
RST_RN
$Comp
L C_Small C5
U 1 1
P 3850 1050
F 0 "C5" H 3860 1120 50  0000 L CNN
F 1 "0.1uF" H 3860 970 50  0000 L CNN
F 2 "Capacitors_SMD:C_0805_HandSoldering" H 3850 1050 50  0001 C CNN
F 3 "" H 3850 1050 50  0000 C CNN
	1    3850 1050
	1    0    0    -1  
$EndComp
Wire Wire Line
	3850 1150 3850 1250
$Comp
L GND #PWR033
U 1 1
P 3850 1250
F 0 "#PWR033" H 3850 1000 50  0001 C CNN
F 1 "GND" H 3850 1100 50  0000 C CNN
F 2 "" H 3850 1250 50  0000 C CNN
F 3 "" H 3850 1250 50  0000 C CNN
	1    3850 1250
	1    0    0    -1  
$EndComp
Connection ~ 3450 950 
Wire Notes Line
	4100 500  4100 4600
Wire Notes Line
	500  4600 11200 4600
Text Notes 1600 600  0    60   ~ 0
RN2903 LoRa
Text Notes 6350 650  0    60   ~ 0
MCU 32U4
Wire Notes Line
	6950 6550 6950 4600
Text Notes 7200 5600 0    60   ~ 0
GROVE\nPORTS
Text Notes 2850 4900 0    60   ~ 0
BATTERY AND SOURCE
$Comp
L ANT A1
U 1 1
P 1350 550
F 0 "A1" H 1600 950 60  0000 C CNN
F 1 "ANT" H 1600 550 60  0000 C CNN
F 2 "TIH:GSG-SMA-EDGE" H 1350 550 60  0001 C CNN
F 3 "" H 1350 550 60  0000 C CNN
	1    1350 550 
	-1   0    0    1   
$EndComp
Wire Wire Line
	650  700  600  700 
Wire Wire Line
	600  700  600  950 
Wire Wire Line
	600  850  650  850 
$Comp
L GND #PWR034
U 1 1
P 1500 850
F 0 "#PWR034" H 1500 600 50  0001 C CNN
F 1 "GND" H 1500 700 50  0000 C CNN
F 2 "" H 1500 850 50  0000 C CNN
F 3 "" H 1500 850 50  0000 C CNN
	1    1500 850 
	1    0    0    -1  
$EndComp
$Comp
L GND #PWR035
U 1 1
P 600 950
F 0 "#PWR035" H 600 700 50  0001 C CNN
F 1 "GND" H 600 800 50  0000 C CNN
F 2 "" H 600 950 50  0000 C CNN
F 3 "" H 600 950 50  0000 C CNN
	1    600  950 
	1    0    0    -1  
$EndComp
Connection ~ 600  850 
Wire Wire Line
	1350 850  1400 850 
Wire Wire Line
	1400 850  1400 700 
Wire Wire Line
	1500 850  1500 800 
Wire Wire Line
	1500 800  1400 800 
Connection ~ 1400 800 
Wire Wire Line
	1400 700  1350 700 
Wire Wire Line
	1000 950  1000 1250
Wire Wire Line
	1000 1250 1450 1250
Wire Wire Line
	2800 6150 2800 6100
Connection ~ 2800 6100
Wire Wire Line
	1650 6450 1000 6450
$Comp
L C_Small C3
U 1 1
P 2950 6250
F 0 "C3" H 2960 6320 50  0000 L CNN
F 1 "1uF" H 3000 6150 50  0000 L CNN
F 2 "Capacitors_SMD:C_0805_HandSoldering" H 2950 6250 50  0001 C CNN
F 3 "" H 2950 6250 50  0000 C CNN
	1    2950 6250
	1    0    0    -1  
$EndComp
Wire Wire Line
	2950 6100 2950 6150
Connection ~ 2900 6100
Wire Wire Line
	2800 6350 2800 6500
Wire Wire Line
	2800 6500 2950 6500
Wire Wire Line
	2950 6500 2950 6350
Wire Wire Line
	2850 6500 2850 6650
Connection ~ 2850 6500
$Comp
L GND #PWR036
U 1 1
P 2850 6650
F 0 "#PWR036" H 2850 6400 50  0001 C CNN
F 1 "GND" H 2850 6500 50  0000 C CNN
F 2 "" H 2850 6650 50  0000 C CNN
F 3 "" H 2850 6650 50  0000 C CNN
	1    2850 6650
	1    0    0    -1  
$EndComp
Text Label 10700 3600 0    60   ~ 0
A0
Text Label 10700 3500 0    60   ~ 0
A1
Text Label 10700 3400 0    60   ~ 0
A2
Text Label 10700 3300 0    60   ~ 0
A3
NoConn ~ 10700 3100
NoConn ~ 10700 3200
NoConn ~ 10700 700 
NoConn ~ 10700 1100
NoConn ~ 10700 2300
NoConn ~ 10700 1300
NoConn ~ 10700 1400
NoConn ~ 10700 1600
Text Label 10700 2600 0    60   ~ 0
D6
Text Label 10700 1200 0    60   ~ 0
D9
NoConn ~ 10700 2400
NoConn ~ 10700 2500
NoConn ~ 10700 2900
$Comp
L GND #PWR037
U 1 1
P 3150 3000
F 0 "#PWR037" H 3150 2750 50  0001 C CNN
F 1 "GND" H 3150 2850 50  0000 C CNN
F 2 "" H 3150 3000 50  0000 C CNN
F 3 "" H 3150 3000 50  0000 C CNN
	1    3150 3000
	1    0    0    -1  
$EndComp
Wire Wire Line
	3650 2400 3150 2400
Wire Wire Line
	3150 2400 3150 2850
Connection ~ 3650 2400
Wire Wire Line
	3150 2950 3150 3000
NoConn ~ 1450 1550
$Comp
L GND #PWR038
U 1 1
P 10950 2800
F 0 "#PWR038" H 10950 2550 50  0001 C CNN
F 1 "GND" H 10950 2650 50  0000 C CNN
F 2 "" H 10950 2800 50  0000 C CNN
F 3 "" H 10950 2800 50  0000 C CNN
	1    10950 2800
	1    0    0    -1  
$EndComp
$Comp
L LED-RESCUE-NodeLoRaGrove D5
U 1 1
P 4950 2600
F 0 "D5" H 4950 2700 50  0000 C CNN
F 1 "LED" H 4950 2500 50  0000 C CNN
F 2 "LEDs:LED_0805" H 4950 2600 50  0001 C CNN
F 3 "" H 4950 2600 50  0000 C CNN
	1    4950 2600
	0    -1   -1   0   
$EndComp
$Comp
L GND #PWR039
U 1 1
P 4950 2950
F 0 "#PWR039" H 4950 2700 50  0001 C CNN
F 1 "GND" H 4950 2800 50  0000 C CNN
F 2 "" H 4950 2950 50  0000 C CNN
F 3 "" H 4950 2950 50  0000 C CNN
	1    4950 2950
	1    0    0    -1  
$EndComp
Wire Wire Line
	4950 2950 4950 2800
$Comp
L R_Small R6
U 1 1
P 4950 2200
F 0 "R6" H 4980 2220 50  0000 L CNN
F 1 "330" H 4980 2160 50  0000 L CNN
F 2 "Resistors_SMD:R_0805_HandSoldering" H 4950 2200 50  0001 C CNN
F 3 "" H 4950 2200 50  0000 C CNN
	1    4950 2200
	1    0    0    -1  
$EndComp
Wire Wire Line
	4950 2300 4950 2400
Wire Wire Line
	4950 2100 4950 1950
Text Label 10700 1700 0    60   ~ 0
D13
Text Label 4950 1950 1    60   ~ 0
D13
Wire Wire Line
	6450 1700 6750 1700
Wire Wire Line
	7350 1600 7200 1600
Wire Wire Line
	7350 1500 7200 1500
Wire Wire Line
	6850 1500 6450 1500
Wire Wire Line
	6850 1600 6450 1600
NoConn ~ 1450 3250
NoConn ~ 1450 3150
$Comp
L ATmega32U4-AU-RESCUE-NodeLoRaGrove U3
U 1 1
P 9100 2250
F 0 "U3" H 8200 3950 50  0000 C CNN
F 1 "ATmega32U4-AU" H 8450 700 50  0000 C CNN
F 2 "Housings_QFP:TQFP-44_10x10mm_Pitch0.8mm" H 10300 3350 50  0001 C CNN
F 3 "" H 10300 3350 50  0000 C CNN
	1    9100 2250
	1    0    0    -1  
$EndComp
$Comp
L CONN_02X03 P2
U 1 1
P 5950 3600
F 0 "P2" H 5950 3800 50  0000 C CNN
F 1 "ICSP" H 5950 3400 50  0000 C CNN
F 2 "Pin_Headers:Pin_Header_Straight_2x03" H 5950 2400 50  0001 C CNN
F 3 "" H 5950 2400 50  0000 C CNN
	1    5950 3600
	1    0    0    -1  
$EndComp
Wire Wire Line
	6200 3500 6450 3500
Wire Wire Line
	6200 3600 6450 3600
Wire Wire Line
	6200 3700 6450 3700
Wire Wire Line
	5250 3500 5700 3500
Wire Wire Line
	5700 3600 5400 3600
Wire Wire Line
	5100 3700 5700 3700
Text Label 5400 3600 0    60   ~ 0
MOSI
Text Label 6450 3500 0    60   ~ 0
RST
Text Label 6450 3600 0    60   ~ 0
SCK
Text Label 6450 3700 0    60   ~ 0
MISO
$Comp
L VCC #PWR040
U 1 1
P 5100 3700
F 0 "#PWR040" H 5100 3550 50  0001 C CNN
F 1 "VCC" H 5100 3850 50  0000 C CNN
F 2 "" H 5100 3700 50  0000 C CNN
F 3 "" H 5100 3700 50  0000 C CNN
	1    5100 3700
	1    0    0    -1  
$EndComp
$Comp
L GND #PWR041
U 1 1
P 5250 3500
F 0 "#PWR041" H 5250 3250 50  0001 C CNN
F 1 "GND" H 5250 3350 50  0000 C CNN
F 2 "" H 5250 3500 50  0000 C CNN
F 3 "" H 5250 3500 50  0000 C CNN
	1    5250 3500
	1    0    0    -1  
$EndComp
NoConn ~ 1450 1950
Wire Wire Line
	1200 2750 1200 2650
Text Label 10700 1000 0    60   ~ 0
MISO
Text Label 10700 900  0    60   ~ 0
MOSI
Text Label 10700 800  0    60   ~ 0
SCK
$EndSCHEMATC
